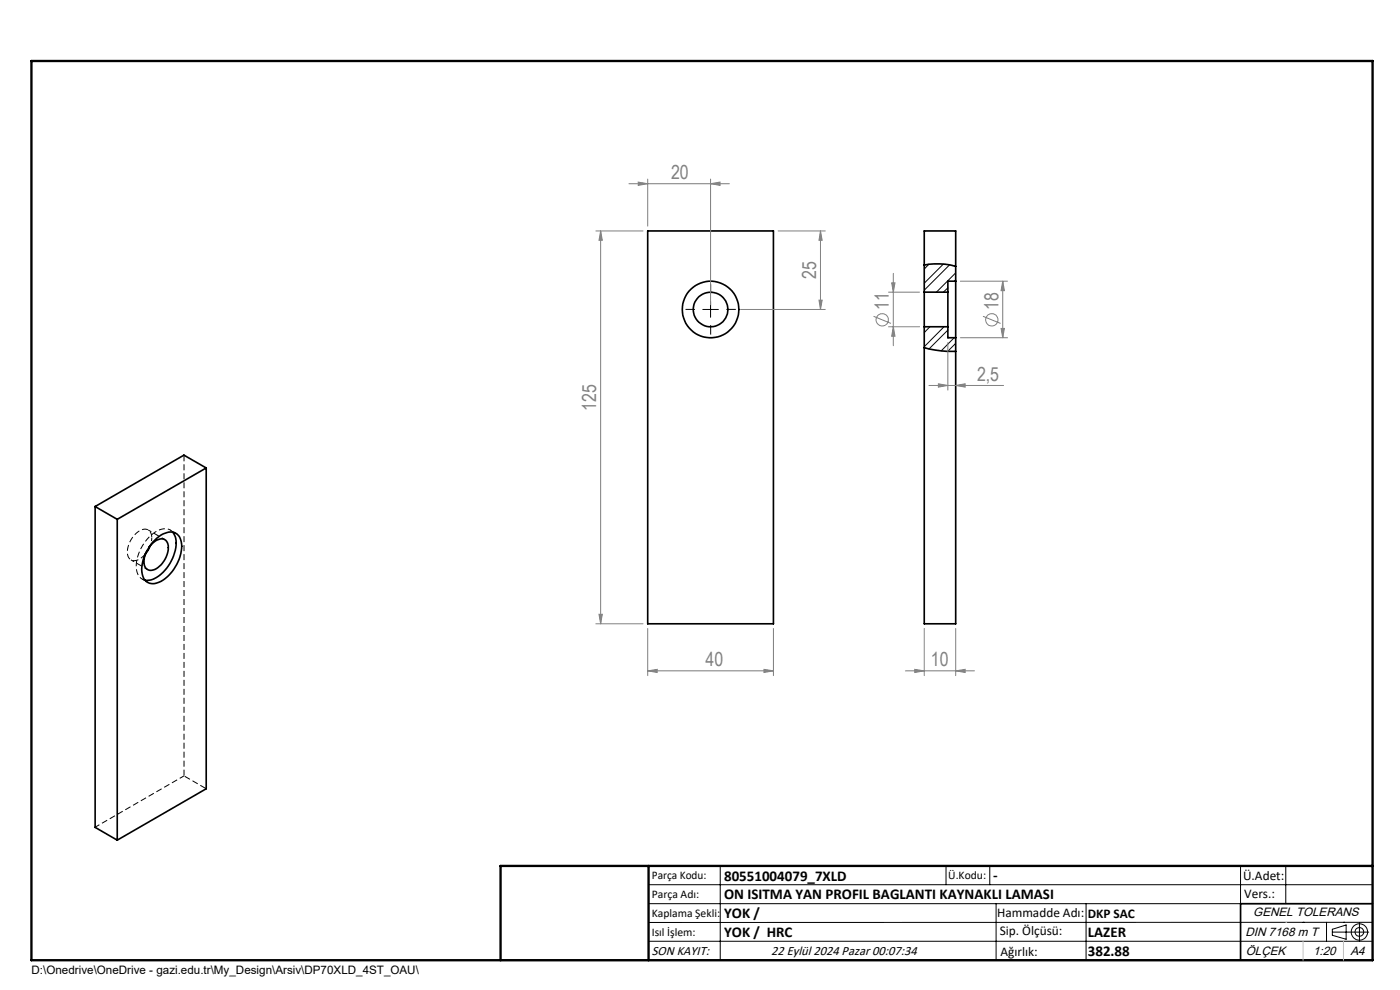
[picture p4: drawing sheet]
<svg xmlns="http://www.w3.org/2000/svg" width="297mm" height="210mm" viewBox="0 0 297 210" stroke-linecap="round" stroke-linejoin="round" font-family="sans-serif">
<g fill="none" stroke="#000" stroke-width=".35">
<path d="M137.4 49h26.7v83.3h-26.7zM196.1 56.2a14.6 14.6 0 0 1 6.6 .3M202.7 59.6v12M202.7 59.6v-10.6h-6.6v13M202.7 59.6h-1.6v2.4M196.1 73.8l3.5 .6 3.1 .1M196.1 62v7.3M196.1 69.3v63h6.6v-60.7M196.1 69.3h5M196.1 62h5M201.1 62v7.3M201.1 69.3v2.3h1.6"/>
<path d="M43.7 99.3l-4.7-2.8-18.8 10.9M43.7 99.3l-18.8 10.9M43.7 99.3v68l-18.8 10.9M20.2 107.4l4.7 2.8M20.2 107.4v68.1l4.7 2.7M24.9 110.2v68M31.6 116a3.2 3.2 0 0 1 3.1-1.6 2.34 2.34 0 0 1 .8 3 4.7 4.7 0 0 1-3.6 3.6 1.79 1.79 0 0 1-1.3-2.4l.4-1.4M31.9 115.8l-1 1.7M32.4 115a4.8 4.8 0 0 1 4.5-2 2.99 2.99 0 0 1 1.6 3.4 8.9 8.9 0 0 1-5.3 7.3 2.34 2.34 0 0 1-3.1-2.4 9 9 0 0 1 2.3-6.3zM36.7 112.9a5.6 5.6 0 0 1-.1 5.5 7.7 7.7 0 0 1-5 4.7h-.8M291.2 191.7h-28v12M106.2 203.7h185"/>
<circle cx="150.7" cy="65.7" r="6"/>
<circle cx="150.8" cy="65.6" r="3.7"/>
</g>
<path d="M36.7 112.9a2.69 2.69 0 0 0-3.8 0 8.8 8.8 0 0 0-3.8 8.5l.6 1 1.1 .7" fill="none" stroke="#000" stroke-width=".21" stroke-dasharray="1.3 .6" stroke-linecap="butt"/>
<path d="M31 117.2l.7-1.2M37.3 113.1l-1.2-.7M30.1 122.8l1.2 .7" fill="none" stroke="#000" stroke-width=".21" stroke-dasharray="1.3 .6" stroke-dashoffset=".7" stroke-linecap="butt"/>
<path d="M39 96.5v68.1M32.2 114.1a1.63 1.63 0 0 0-.9-1.8 1.63 1.63 0 0 0-1.9 .5 5.1 5.1 0 0 0-2.1 5.4 1.72 1.72 0 0 0 2.7 .1l.9-.8" fill="none" stroke="#000" stroke-width=".21" stroke-dasharray="1.3 .6" stroke-dashoffset="-.1" stroke-linecap="butt"/>
<path d="M31.9 115.8l.3-1.7" fill="none" stroke="#000" stroke-width=".21" stroke-dasharray="1.3 .6" stroke-dashoffset=".9" stroke-linecap="butt"/>
<path d="M39 164.6l4.7 2.7" fill="none" stroke="#000" stroke-width=".21" stroke-dasharray="1.3 .6" stroke-dashoffset="-.2" stroke-linecap="butt"/>
<path d="M39 164.6l-18.8 10.9" fill="none" stroke="#000" stroke-width=".21" stroke-dasharray="1.3 .6" stroke-dashoffset=".2" stroke-linecap="butt"/>
<path d="M27.8 118.8l3.5 2M35 114.5l-3.6-2.1" fill="none" stroke="#000" stroke-width=".21" stroke-dasharray="1.3 .6" stroke-dashoffset=".5" stroke-linecap="butt"/>
<g fill="none" stroke="#000" stroke-width=".21">
<path d="M197.1 56l-1 1.1M200.1 56l-4 4.1M201.4 56.2l-5.3 5.4M202.7 57.9l-4.1 4.1M202.7 59.4l-.2 .2M149.1 65.6h3.3M150.7 64v3.3M197.3 69.3l-1.2 1.2M200.3 69.3l-4.2 4.2M201.1 70l-4 4M201.1 61.1l-1 .9M202.4 71.6l-2.7 2.8"/>
<path d="M202.7 72.8l-1.7 1.7M137.6 187.7h153.6M137.6 191.7h153.6M137.6 199.7h153.6M152.8 183.7v20M200.7 183.7v4M210 183.7v4M211.3 191.7v12M230.4 191.7v12M263.2 183.7v20M272.8 183.7v8M276.4 195.6h.1"/>
<path d="M281.4 195.6v4.1M282.6 197.7h7.8M282.6 197.1l3-.9v3l-3-.8zM285 195.6h.1M288.4 195.8v3.8M291.2 195.6l-153.6 .1"/>
<circle cx="288.4" cy="197.7" r="1.74"/>
<circle cx="288.4" cy="197.7" r=".93"/>
</g>
<g fill="none" stroke="#808080" stroke-width=".21">
<path d="M133.4 39h21.3M135.4 38.6l2 .4-2 .3zM137.4 38v10M150.7 39l2.1-.4v.7zM150.7 38v26.7M126.4 49h10M127.4 49v83.3M127.4 49l.4 2h-.7zM165.1 49h10M174.1 49v16.6M174.1 49l.3 2h-.7zM189.2 60h.7l-.4 2z"/>
<path d="M189.5 58v15.3M203.7 59.6h10M212.7 59.6l.4 2.1h-.7zM212.7 59.6v12M157.1 65.6h18M173.7 63.7h.7l-.3 1.9zM185.3 67.1l3.7 1.5M188.5 69.3h6.6M188.5 62h6.6M189.5 69.3l.4 2h-.7zM201.1 72.7v10.1M203.7 71.6h10"/>
<path d="M208.5 67.1l3.8 1.5M212.4 69.7h.7l-.4 1.9zM197.1 81.8h15.8M199.1 81.4l2 .4-2 .3zM202.7 81.8l2.1-.4v.7zM126.4 132.3h10M127.1 130.3h.7l-.4 2zM137.4 133.3v10M164.1 133.3v10M196.1 133.3v10M202.7 133.3v10M137.4 142.3l2-.3v.7z"/>
<path d="M137.4 142.3h26.7M162.1 142l2 .3-2 .4zM192.1 142.3h14.6M194.1 142l2 .3-2 .4zM202.7 142.3l2.1-.3v.7z"/>
<circle cx="187.2" cy="67.8" r="1.31"/>
<circle cx="210.4" cy="67.8" r="1.3"/>
</g>
<path d="M147.4 65.6h-2M150.8 62.3v-2M150.8 69v2M154.1 65.6h2" fill="none" stroke="#000" stroke-width=".21" stroke-dasharray="15.2 1.3 1.3 1.3" stroke-linecap="butt"/>
<path d="M6.7 12.9h284.5v190.8h-284.5zM137.6 183.7v20M291.2 183.7h-185v20" fill="none" stroke="#000" stroke-width=".5"/>
<path d="M272.8 195.6h.1M276.4 199.7v4M285 199.7v4" fill="none" stroke="#c0c0c0" stroke-width=".21"/>
<g fill="#808080">
<path d="M150.7 39l2.1-.4v.7zM135.4 38.6l2 .4-2 .3zM162.1 142l2 .3-2 .4zM137.4 142.3l2-.3v.7z"/>
<path d="M199.1 81.4l2 .4-2 .3zM202.7 81.8l2.1-.4v.7zM194.1 142l2 .3-2 .4zM202.7 142.3l2.1-.3v.7z"/>
<path d="M173.7 63.7h.7l-.3 1.9zM174.1 49l.3 2h-.7zM127.1 130.3h.7l-.4 2zM127.4 49l.4 2h-.7zM189.5 69.3l.4 2h-.7zM189.2 60h.7l-.4 2z"/>
<path d="M212.7 59.6l.4 2.1h-.7zM212.4 69.7h.7l-.4 1.9z"/>
</g>
<g font-size="4.1" fill="#808080">
<text x="142.4" y="38">20</text>
<text x="173.2" y="59.2" transform="rotate(-90 173.2 59.2)">25</text>
<text x="188.6" y="65.7" transform="rotate(-90 188.6 65.7)">11</text>
<text x="211.8" y="65.7" transform="rotate(-90 211.8 65.7)">18</text>
<text x="207.3" y="80.8">2,5</text>
<text x="126.5" y="87.2" transform="rotate(-90 126.5 87.2)">125</text>
<text x="149.7" y="141.4">40</text>
<text x="197.5" y="141.4">10</text>
</g>
<g font-size="3.2">
<text x="153.6" y="186.8">80551004079_7XLD</text>
<text x="153.6" y="190.8">ON ISITMA YAN PROFIL BAGLANTI KAYNAKLI LAMASI</text>
<text x="210.7" y="186.6">-</text>
<text x="153.6" y="194.8">YOK /</text>
<text x="153.6" y="198.8">YOK / HRC</text>
<text x="230.8" y="198.7">LAZER</text>
<text x="230.8" y="202.8">382.88</text>
</g>
<g font-size="2.8">
<text x="263.7" y="186.7">Ü.Adet:</text>
<text x="263.9" y="190.5">Vers.:</text>
<text x="211.5" y="194.5">Hammadde Adı:</text>
<text x="230.8" y="194.7">DKP SAC</text>
<text x="138.3" y="202.6">SON KAYIT:</text>
<text x="163.6" y="202.6">22 Eylül 2024 Pazar 00:07:34</text>
<text x="212.1" y="198.4">Sip. Ölçüsü:</text>
<text x="212.2" y="202.7">Ağırlık:</text>
</g>
<g font-size="2.6">
<text x="265.9" y="194.4">GENEL TOLERANS</text>
<text x="264.2" y="198.5">DIN 7168 m T</text>
<text x="264.3" y="202.6">ÖLÇEK</text>
<text x="278.5" y="202.6">1:20</text>
<text x="286.5" y="202.6">A4</text>
</g>
<g font-size="2.5">
<text x="138.3" y="186.4">Parça Kodu:</text>
<text x="138.3" y="190.5">Parça Adı:</text>
<text x="201.2" y="186.5">Ü.Kodu:</text>
<text x="138.3" y="194.5">Kaplama Şekli:</text>
<text x="138.3" y="198.6">Isıl İşlem:</text>
<text x="6.7" y="206.7">D:\Onedrive\OneDrive - gazi.edu.tr\My_Design\Arsiv\DP70XLD_4ST_OAU\</text>
</g>
</svg>
